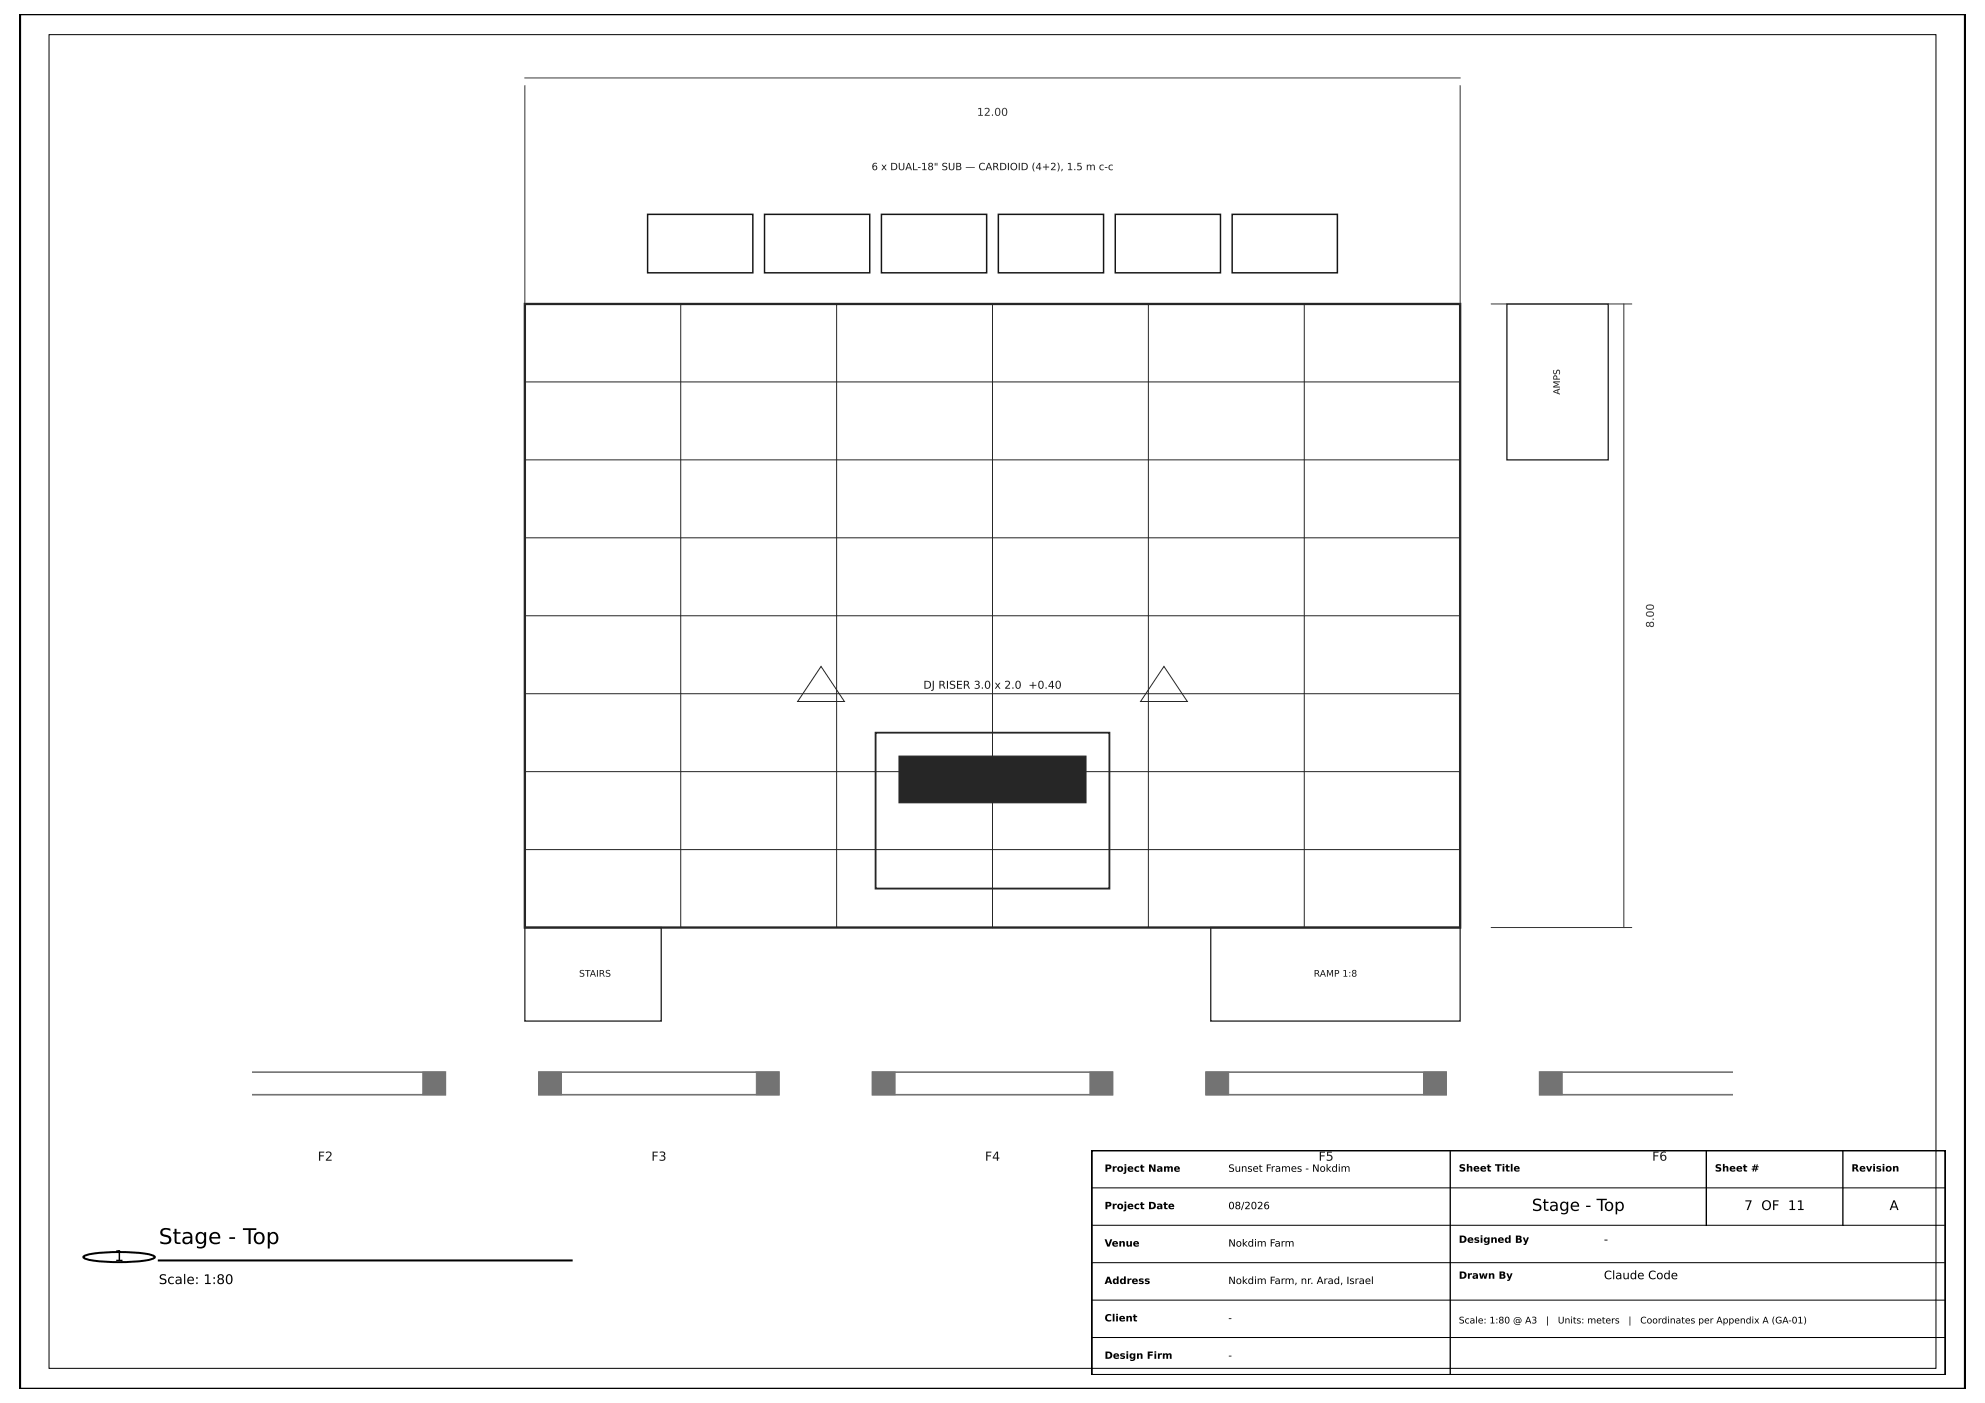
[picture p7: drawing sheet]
<svg xmlns="http://www.w3.org/2000/svg" width="420mm" height="297mm" viewBox="0 0 420 297" stroke-linecap="round" stroke-linejoin="round" font-family="sans-serif">
<path d="M4.2 3h411.7v291h-411.7z" fill="none" stroke="#000" stroke-width=".53"/>
<path d="M10.4 7.3h399.3v282.3h-399.3zM231.1 259.3h180.6M231.1 251.4h180.6M231.1 275.2h180.6M231.1 267.2h180.6M231.1 283.1h180.6" fill="none" stroke="#000" stroke-width=".21"/>
<path d="M53.3 226.9h41v4.8h-41M114.1 226.9h50.8v4.8h-50.8zM184.7 226.9h50.8v4.8h-50.8zM255.3 226.9h50.8v4.8h-50.8zM366.8 226.9h-40.9v4.8h40.9" fill="none" stroke="#737373" stroke-width=".35"/>
<g fill="#737373" stroke="#737373" stroke-width=".21">
<path d="M89.5 226.9h4.8v4.8h-4.8z"/>
<path d="M114.1 226.9h4.7v4.8h-4.7z"/>
<path d="M160.1 226.9h4.8v4.8h-4.8z"/>
<path d="M184.7 226.9h4.7v4.8h-4.7z"/>
<path d="M230.7 226.9h4.8v4.8h-4.8z"/>
<path d="M255.3 226.9h4.7v4.8h-4.7z"/>
<path d="M301.3 226.9h4.8v4.8h-4.8z"/>
<path d="M325.9 226.9h4.7v4.8h-4.7z"/>
</g>
<path d="M111.1 64.3h197.9v132h-197.9z" fill="none" stroke="#262626" stroke-width=".49"/>
<path d="M185.3 155.1h49.5v33h-49.5z" fill="none" stroke="#262626" stroke-width=".39"/>
<path d="M190.3 160h39.6v9.9h-39.6z" fill="#262626" stroke="#262626" stroke-width=".21"/>
<path d="M318.9 64.3h21.5v33h-21.5zM111.1 196.3h28.9v19.8h-28.9zM256.2 196.3h52.8v19.8h-52.8z" fill="none" stroke="#262626" stroke-width=".28"/>
<g fill="none" stroke="#262626" stroke-width=".21">
<path d="M111.1 64.3v132M144.1 64.3v132M177.1 64.3v132M210.1 64.3v132M243 64.3v132M276 64.3v132M309 64.3v132M111.1 97.3h197.9M111.1 80.8h197.9M111.1 113.8h197.9M111.1 130.3h197.9M111.1 146.8h197.9"/>
<path d="M173.8 141l4.9 7.5h-9.9zM246.3 141l5 7.5h-9.9zM111.1 179.8h197.9M111.1 163.3h197.9"/>
</g>
<path d="M137.1 45.4h22.2v12.3h-22.2zM161.8 45.4h22.3v12.3h-22.3zM186.6 45.4h22.2v12.3h-22.2zM211.3 45.4h22.3v12.3h-22.3zM236 45.4h22.3v12.3h-22.3zM260.8 45.4h22.3v12.3h-22.3z" fill="none" stroke="#1a1a1a" stroke-width=".32"/>
<path d="M111.1 18.1v46.2M111.1 16.5h197.9M309 18.1v46.2M315.6 64.3h29.7M343.7 64.3v132M315.6 196.3h29.7" fill="none" stroke="#333" stroke-width=".21"/>
<path d="M231.1 243.5h180.6v47.5h-180.6zM17.7 265.9a20.1 20.1 0 0 1 7.5-.9h1.7a17.3 17.3 0 0 1 5.8 .9l.1 .1a4.2 4.2 0 0 1-2.9 .9 37.2 37.2 0 0 1-11.9-.5l-.4-.4zM33.6 266.8h87.4" fill="none" stroke="#000" stroke-width=".42"/>
<path d="M306.9 243.5v47.5M361.1 243.5v15.8M390 243.5v15.8" fill="none" stroke="#000" stroke-width=".28"/>
<text font-size="4.6" x="33.6" y="263.3">Stage - Top</text>
<text font-size="3.5" x="324.2" y="256.3">Stage - Top</text>
<text font-size="3.2" x="24.2" y="266.9">1</text>
<g font-size="2.8">
<text x="369.2" y="256.1">7 OF 11</text>
<text x="399.9" y="256.1">A</text>
<text x="33.6" y="271.8">Scale: 1:80</text>
</g>
<g font-size="2.6" fill="#1a1a1a">
<text x="67.3" y="245.7">F2</text>
<text x="137.9" y="245.7">F3</text>
<text x="208.5" y="245.7">F4</text>
<text x="279.1" y="245.7">F5</text>
<text x="349.7" y="245.7">F6</text>
</g>
<g font-size="2.5">
<text x="339.5" y="263.1">-</text>
<text x="339.5" y="270.7">Claude Code</text>
</g>
<g font-size="2.3" fill="#333">
<text x="206.8" y="24.5">12.00</text>
<text x="350" y="132.9" transform="rotate(-90 350 132.9)">8.00</text>
</g>
<text font-size="2.3" fill="#1a1a1a" x="195.4" y="145.8">DJ RISER 3.0 x 2.0 +0.40</text>
<text font-size="2.1" fill="#1a1a1a" x="184.5" y="36">6 x DUAL-18&quot; SUB — CARDIOID (4+2), 1.5 m c-c</text>
<g font-size="2.1">
<text x="233.8" y="248">Project Name</text>
<text x="260" y="248">Sunset Frames - Nokdim</text>
<text x="308.7" y="247.9">Sheet Title</text>
<text x="362.9" y="247.9">Sheet #</text>
<text x="391.8" y="247.9">Revision</text>
<text x="233.8" y="255.9">Project Date</text>
<text x="260" y="255.9">08/2026</text>
<text x="233.8" y="263.8">Venue</text>
<text x="260" y="263.8">Nokdim Farm</text>
<text x="308.7" y="263">Designed By</text>
<text x="233.8" y="271.7">Address</text>
<text x="260" y="271.7">Nokdim Farm, nr. Arad, Israel</text>
<text x="308.7" y="270.6">Drawn By</text>
<text x="233.8" y="279.7">Client</text>
<text x="260" y="279.7">-</text>
<text x="233.8" y="287.6">Design Firm</text>
<text x="260" y="287.6">-</text>
</g>
<g font-size="1.9" fill="#1a1a1a">
<text x="330.2" y="83.5" transform="rotate(-90 330.2 83.5)">AMPS</text>
<text x="122.6" y="206.7">STAIRS</text>
<text x="278" y="206.7">RAMP 1:8</text>
</g>
<g font-size="1.9">
<text x="308.7" y="280.1">Scale: 1:80 @ A3</text>
<text x="327.2" y="280.1">|</text>
<text x="329.7" y="280.1">Units: meters</text>
<text x="344.6" y="280.1">|</text>
<text x="347.1" y="280.1">Coordinates per Appendix A (GA-01)</text>
</g>
</svg>
